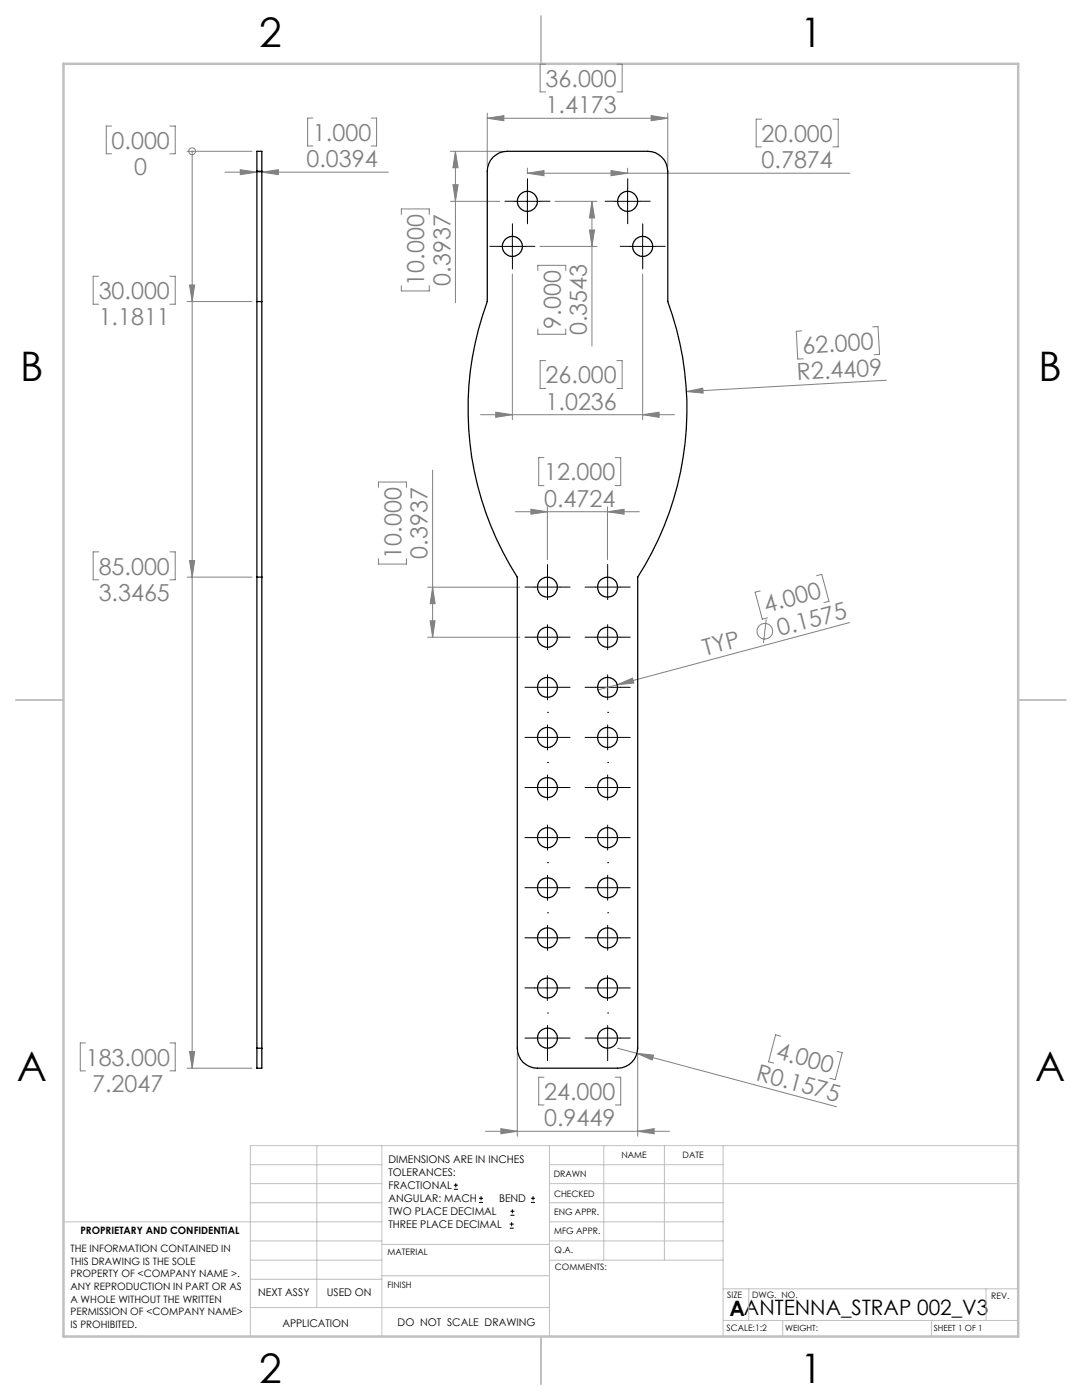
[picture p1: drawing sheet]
<svg xmlns="http://www.w3.org/2000/svg" width="216mm" height="279mm" viewBox="0 0 216 279" stroke-linecap="round" stroke-linejoin="round" font-family="sans-serif">
<g fill="none" stroke="#808080" stroke-width=".2">
<path d="M108.9 12.8h-1.1v5.5h1.1M123.1 12.8h1v5.5h-1M22.3 25.2h-1.1v5.5h1.1M33.9 25.2h1.1v5.5h-1.1M37.3 30.2h13M38.3 30.2h.1M38.3 30.2v183M44.9 34.4h32.6M47.9 33.9l3.4 .5-3.4 .5zM52.2 34.4l3.4-.5v1zM62.4 23.6h-1v5.5h1M74.1 23.6h1v5.5h-1"/>
<path d="M89.9 30.2h10.3M90.4 36.9h1l-.5 3.3zM90.9 30.2v30.2M90.9 30.2l.5 3.3h-1zM97.2 23.6l3.3-.5v1zM97.2 22.6v10.6M97.2 23.6h36M105.2 34.6l3.3-.6v1.1zM105.2 33.5v1.2M105.2 34.6h64.4M121.9 34l3.3 .6-3.3 .5zM125.2 33.5v1.2"/>
<path d="M129.9 23.1l3.3 .5-3.3 .5zM133.2 22.6v10.6M152 23.8h-1.1v5.5h1.1M166.2 23.8h1.1v5.5h-1.1M19.7 55.1h-1.1v5.6h1.1M33.9 55.1h1.1v5.6h-1.1M37.8 56.9h1l-.5 3.3zM80.1 42.8v-1.1h5.6v1.1M80.1 57v1.1h5.6v-1.1M89.9 40.2h9.8M102.2 54.7v29M107.3 54v-1h5.6v1"/>
<path d="M107.7 49.2h11.4M110.7 40.2h8.4M117.6 45.9h1l-.5 3.3zM118.1 40.2l.5 3.3h-1zM118.1 40.2v28.9M128.2 54.7v29M37.3 60.2h13M107.3 65.7v1h5.6v-1M108.9 72h-1.1v5.5h1.1M123.1 72h1v5.5h-1M137 78.1l3.2-.6 .1 1zM159.9 66l-1 .1 .3 5.5h1.1"/>
<path d="M174.1 65.2h1.1l.3 5.5-1.1 .1M176.9 75.9l-39.9 2.2M75.5 97.3v-1.1h5.6v1.1M86.3 93.8v33.4M95.9 82.8h38.7M98.9 82.3l3.3 .5-3.3 .5zM108.5 91.3h-1v5.6h1M122.8 91.3h1.1v5.6h-1.1M128.2 82.8l3.3-.5v1zM19.7 110.1h-1.1v5.6h1.1M33.9 110.1h1.1v5.6h-1.1M37.3 115.2h13"/>
<path d="M37.8 111.9h1l-.5 3.3zM75.5 111.5v1.1h5.6v-1.1M85.3 117.2h18.4M86.3 117.2l.5 3.3h-1zM102.9 102.1h24.7M105.9 101.6l3.3 .5-3.3 .5zM109.2 101.1v10.6M121.2 102.1l3.3-.5v1zM121.2 101.1v10.6M151.7 117.9l-1 .3 1.4 5.4 1-.3M162.9 114.9l1.1-.3 1.4 5.4-1 .3M85.3 127.2h18.4"/>
<path d="M85.8 123.9h1l-.5 3.3zM123.2 136.7l3-1.4 .3 1zM152.9 123.6l-.6 4.7M169.5 124.2l-50.2 13.5M17.1 208.1h-1.1v5.6h1.1M33.9 208.1h1.1v5.6h-1.1M37.3 213.2h13M37.8 209.9h1l-.5 3.3zM103.2 210.2v16.6M108.5 215h-1v5.5h1M122.8 215h1.1v5.5h-1.1M123.2 209.2l3.9 1"/>
<path d="M127.1 210.2l3.3 .4-.3 1zM127.1 210.2l39.8 10.7M127.2 210.2v16.6M155.8 206.8l-1-.3-1.4 5.4 1 .3M167 209.8l1.1 .3-1.4 5.4-1.1-.3M96.9 225.8h36.7M99.9 225.2l3.3 .6-3.3 .5zM127.2 225.8l3.3-.6v1.1z"/>
<circle cx="38.3" cy="30.2" r=".68"/>
<circle cx="152.6" cy="126" r="1.55"/>
</g>
<g fill="none" stroke="#000" stroke-width=".2">
<path d="M105.2 37.7v5M125.2 37.7v5M99.7 49.2h5M102.2 46.7v5M102.7 40.2h5M122.7 40.2h5M125.7 49.2h5M128.2 46.7v5M106.7 197.2h5M109.2 194.7v5M118.7 197.2h5M121.2 194.7v5"/>
<path d="M90.6 237.3h.8M90.6 236.5h.8M90.9 236.1v.9M95.6 240h.8M95.6 239.1h.8M96 238.7v.8M105.9 240h.9M105.9 239.1h.9M106.4 238.7v.8M101.7 245.1h.8M101.7 244.3h.8M101.8 242.5h.9"/>
<path d="M101.8 241.7h.9M102.1 243.9v.8M102.2 241.3v.8"/>
</g>
<g fill="none" stroke="#000" stroke-width=".2" stroke-dasharray="15.2 1.3 1.3 1.3">
<path d="M105.2 37.7v-2M125.2 37.7v-2M99.7 49.2h-2M102.2 46.7v-2M102.2 51.7v2M102.7 40.2h-2M104.7 49.2h2M105.2 42.7v2M107.7 40.2h2M122.7 40.2h-2M125.2 42.7v2M125.7 49.2h-2"/>
<path d="M127.7 40.2h2M128.2 46.7v-2M128.2 51.7v2M130.7 49.2h2M106.7 117.2h-2M109.2 117.2v-2.5M109.2 117.2h-2.5M109.2 117.2v2.5M109.2 117.2h2.5M109.2 114.7v-2M111.7 117.2h2M118.7 117.2h-2"/>
<path d="M121.2 117.2v-2.5M121.2 117.2h-2.5M121.2 117.2v2.5M121.2 117.2h2.5M121.2 114.7v-2M123.7 117.2h2M106.7 137.2h-2M106.7 127.2h-2M109.2 137.2v-2.5M109.2 137.2h-2.5M109.2 137.2v2.5M109.2 137.2h2.5"/>
<path d="M109.2 127.2v-2.5M109.2 127.2h-2.5M109.2 127.2v2.5M109.2 127.2h2.5M111.7 137.2h2M111.7 127.2h2M118.7 137.2h-2M118.7 127.2h-2M121.2 137.2v-2.5M121.2 137.2h-2.5M121.2 137.2v2.5M121.2 137.2h2.5"/>
<path d="M121.2 127.2v-2.5M121.2 127.2h-2.5M121.2 127.2v2.5M121.2 127.2h2.5M123.7 137.2h2M123.7 127.2h2M106.7 157.2h-2M106.7 147.2h-2M109.2 157.2v-2.5M109.2 157.2h-2.5M109.2 157.2v2.5M109.2 157.2h2.5"/>
<path d="M109.2 147.2v-2.5M109.2 147.2h-2.5M109.2 147.2v2.5M109.2 147.2h2.5M109.2 152.2h.1M109.2 142.2h.1M111.7 157.2h2M111.7 147.2h2M118.7 157.2h-2M118.7 147.2h-2M121.2 157.2v-2.5M121.2 157.2h-2.5"/>
<path d="M121.2 157.2v2.5M121.2 157.2h2.5M121.2 147.2v-2.5M121.2 147.2h-2.5M121.2 147.2v2.5M121.2 147.2h2.5M121.2 152.2h.1M121.2 142.2h.1M123.7 157.2h2M123.7 147.2h2M106.7 177.2h-2M106.7 167.2h-2"/>
<path d="M109.2 177.2v-2.5M109.2 177.2h-2.5M109.2 177.2v2.5M109.2 177.2h2.5M109.2 167.2v-2.5M109.2 167.2h-2.5M109.2 167.2v2.5M109.2 167.2h2.5M109.2 172.2h.1M111.7 177.2h2M111.7 167.2h2M118.7 177.2h-2"/>
<path d="M118.7 167.2h-2M121.2 177.2v-2.5M121.2 177.2h-2.5M121.2 177.2v2.5M121.2 177.2h2.5M121.2 167.2v-2.5M121.2 167.2h-2.5M121.2 167.2v2.5M121.2 167.2h2.5M121.2 172.2h.1M123.7 177.2h2M123.7 167.2h2"/>
<path d="M106.7 197.2h-2M106.7 187.2h-2M109.2 187.2v-2.5M109.2 187.2h-2.5M109.2 187.2v2.5M109.2 187.2h2.5M109.2 182.2h.1M111.7 197.2h2M111.7 187.2h2M118.7 197.2h-2M118.7 187.2h-2M121.2 187.2v-2.5"/>
<path d="M121.2 187.2h-2.5M121.2 187.2v2.5M121.2 187.2h2.5M121.2 182.2h.1M123.7 197.2h2M123.7 187.2h2M106.7 207.2h-2M109.2 207.2v-2.5M109.2 207.2h-2.5M109.2 207.2v2.5M109.2 207.2h2.5M109.2 209.7v2"/>
<path d="M109.2 202.2h.1M111.7 207.2h2M118.7 207.2h-2M121.2 207.2v-2.5M121.2 207.2h-2.5M121.2 207.2v2.5M121.2 207.2h2.5M121.2 209.7v2M121.2 202.2h.1M123.7 207.2h2"/>
</g>
<g fill="none" stroke="#c0c0c0" stroke-width=".2">
<path d="M50 232.4h26.2M50 236.2h26.2M63.2 228.6v32.3M76.2 228.6v38.1M109.6 228.6v38.1M109.6 232.4h34.7M109.6 236.2h93.6M120.5 228.6v22.9M132.6 228.6v22.9M144.3 228.6v38.1M203.2 228.6h-153.2v38.1M12.7 243.8h63.5"/>
<path d="M50 251.5h26.2M50 240h26.2M50 247.7h26.2M50 255.3h26.2M76.2 254.6h33.4M76.2 248.4h33.4M109.6 251.5h34.7M109.6 243.8h34.7M109.6 240h34.7M109.6 247.7h34.7M144.3 257.2h58.9M149.4 257.2v6.3"/>
<path d="M196.7 257.2v6.3M50 260.9h59.6M144.3 263.5h58.9M156.2 263.5v3.2M185.9 263.5v3.2"/>
</g>
<path d="M108 3.2v9.5M3.1 139.7h9.6M203.2 139.7h9.5M108 266.7v9.6" fill="none" stroke="#c0c0c0" stroke-width=".25"/>
<path d="M12.7 12.7h190.5v254h-190.5z" fill="none" stroke="#c0c0c0" stroke-width=".5"/>
<g fill="#808080">
<path d="M137 78.1l3.2-.6 .1 1z"/>
<path d="M123.2 136.7l3-1.4 .3 1z"/>
<path d="M127.1 210.2l3.3 .4-.3 1z"/>
<path d="M37.8 56.9h1l-.5 3.3zM37.8 111.9h1l-.5 3.3zM37.8 209.9h1l-.5 3.3z"/>
<path d="M52.2 34.4l3.4-.5v1zM47.9 33.9l3.4 .5-3.4 .5z"/>
<path d="M98.9 82.3l3.3 .5-3.3 .5zM128.2 82.8l3.3-.5v1zM105.2 34.6l3.3-.6v1.1zM121.9 34l3.3 .6-3.3 .5zM105.9 101.6l3.3 .5-3.3 .5zM121.2 102.1l3.3-.5v1z"/>
<path d="M90.4 36.9h1l-.5 3.3zM90.9 30.2l.5 3.3h-1z"/>
<path d="M118.1 40.2l.5 3.3h-1zM117.6 45.9h1l-.5 3.3zM86.3 117.2l.5 3.3h-1zM85.8 123.9h1l-.5 3.3z"/>
<path d="M97.2 23.6l3.3-.5v1zM129.9 23.1l3.3 .5-3.3 .5zM99.9 225.2l3.3 .6-3.3 .5zM127.2 225.8l3.3-.6v1.1z"/>
</g>
<g fill="none" stroke="#000" stroke-width=".25">
<path d="M51.3 34.2v-4h.9v4M51.3 34.2h.9M51.3 34.2v26M52.2 34.2v26M98.4 31.4a3.8 3.8 0 0 1 2.8-1.2h28a4 4 0 0 1 4 4v26a62.1 62.1 0 0 1-6 55v94a4 4 0 0 1-4 4h-16a4 4 0 0 1-4-4v-94a62.1 62.1 0 0 1-6-55v-26a4.2 4.2 0 0 1 1.2-2.8zM51.3 60.2v55M51.3 60.2h.9M52.2 60.2v55M51.3 115.2h.9M51.3 115.2v94M52.2 115.2v94M51.3 209.2v4h.9v-4"/>
<path d="M51.3 209.2h.9"/>
<circle cx="102.2" cy="49.2" r="2"/>
<circle cx="105.2" cy="40.2" r="2"/>
<circle cx="125.2" cy="40.2" r="2"/>
<circle cx="128.2" cy="49.2" r="2"/>
<circle cx="109.2" cy="117.2" r="2"/>
<circle cx="121.2" cy="117.2" r="2"/>
<circle cx="109.2" cy="127.2" r="2"/>
<circle cx="109.2" cy="137.2" r="2"/>
<circle cx="121.2" cy="127.2" r="2"/>
<circle cx="121.2" cy="137.2" r="2"/>
<circle cx="109.2" cy="157.2" r="2.01"/>
<circle cx="109.2" cy="147.2" r="2"/>
<circle cx="121.2" cy="157.2" r="2.01"/>
<circle cx="121.2" cy="147.2" r="2"/>
<circle cx="109.2" cy="177.2" r="2.01"/>
<circle cx="109.2" cy="167.2" r="2"/>
<circle cx="121.2" cy="177.2" r="2.01"/>
<circle cx="121.2" cy="167.2" r="2"/>
<circle cx="109.2" cy="197.2" r="2.01"/>
<circle cx="109.2" cy="187.2" r="2"/>
<circle cx="121.2" cy="197.2" r="2.01"/>
<circle cx="121.2" cy="187.2" r="2"/>
<circle cx="109.2" cy="207.2" r="2"/>
<circle cx="121.2" cy="207.2" r="2"/>
</g>
<g font-size="8.1">
<text x="51.7" y="9.3">2</text>
<text x="159.7" y="9.3">1</text>
<text x="4" y="76">B</text>
<text x="207.2" y="76">B</text>
<text x="3.3" y="215.7">A</text>
<text x="206.5" y="215.7">A</text>
<text x="51.7" y="276">2</text>
<text x="159.7" y="276">1</text>
</g>
<g font-size="4.7" fill="#808080">
<text x="108.9" y="17.3">36.000</text>
<text x="108.9" y="22.6">1.4173</text>
<text x="22.3" y="29.7">0.000</text>
<text x="62.5" y="28.1">1.000</text>
<text x="152" y="28.3">20.000</text>
<text x="26.8" y="34.9">0</text>
<text x="61.2" y="33.3">0.0394</text>
<text x="152" y="33.5">0.7874</text>
<text x="19.7" y="59.7">30.000</text>
<text x="84.7" y="57" transform="rotate(-90 84.7 57)">10.000</text>
<text x="89.9" y="57" transform="rotate(-90 89.9 57)">0.3937</text>
<text x="19.7" y="64.9">1.1811</text>
<text x="111.9" y="65.6" transform="rotate(-90 111.9 65.6)">9.000</text>
<text x="117.1" y="66.9" transform="rotate(-90 117.1 66.9)">0.3543</text>
<text x="160.2" y="70.6" transform="rotate(-3 160.2 70.6)">62.000</text>
<text x="108.9" y="76.5">26.000</text>
<text x="159.1" y="75.9" transform="rotate(-3 159.1 75.9)">R2.4409</text>
<text x="108.9" y="81.7">1.0236</text>
<text x="108.6" y="95.9">12.000</text>
<text x="108.6" y="101.1">0.4724</text>
<text x="80.1" y="111.5" transform="rotate(-90 80.1 111.5)">10.000</text>
<text x="85.3" y="111.5" transform="rotate(-90 85.3 111.5)">0.3937</text>
<text x="19.7" y="114.7">85.000</text>
<text x="19.7" y="119.9">3.3465</text>
<text x="152.9" y="122.3" transform="rotate(-15 152.9 122.3)">4.000</text>
<text x="140.7" y="130.9" transform="rotate(-15 140.7 130.9)">TYP</text>
<text x="155.6" y="127" transform="rotate(-15 155.6 127)">0.1575</text>
<text x="17.1" y="212.7">183.000</text>
<text x="150.7" y="215.5" transform="rotate(15 150.7 215.5)">R0.1575</text>
<text x="154.6" y="211.2" transform="rotate(15 154.6 211.2)">4.000</text>
<text x="18.4" y="217.9">7.2047</text>
<text x="108.6" y="219.5">24.000</text>
<text x="108.6" y="224.7">0.9449</text>
</g>
<text font-size="4.2" x="145.6" y="262.7">AANTENNA_STRAP 002_V3</text>
<g font-size="2.1">
<text x="77.5" y="232.2">DIMENSIONS ARE IN INCHES</text>
<text x="77.5" y="234.7">TOLERANCES:</text>
<text x="77.5" y="237.3">FRACTIONAL</text>
<text x="77.5" y="239.9">ANGULAR: MACH</text>
<text x="99.6" y="239.9">BEND</text>
<text x="77.5" y="242.5">TWO PLACE DECIMAL</text>
<text x="77.5" y="245.1">THREE PLACE DECIMAL</text>
<text x="51.5" y="258.7">NEXT ASSY</text>
<text x="65.2" y="258.6">USED ON</text>
<text x="56.3" y="264.8">APPLICATION</text>
<text x="79.3" y="264.6">DO NOT SCALE DRAWING</text>
</g>
<g font-size="2">
<text x="14.1" y="249.9">THE INFORMATION CONTAINED IN</text>
<text x="16" y="246.3">PROPRIETARY AND CONFIDENTIAL</text>
<text x="14.1" y="252.4">THIS DRAWING IS THE SOLE</text>
<text x="14.1" y="254.9">PROPERTY OF &lt;COMPANY NAME &gt;.</text>
<text x="14.1" y="257.4">ANY REPRODUCTION IN PART OR AS</text>
<text x="14.1" y="260">A WHOLE WITHOUT THE WRITTEN</text>
<text x="14.1" y="262.5">PERMISSION OF &lt;COMPANY NAME&gt;</text>
<text x="14.1" y="265">IS PROHIBITED.</text>
</g>
<g font-size="1.8">
<text x="124" y="231.1">NAME</text>
<text x="136.2" y="231.1">DATE</text>
<text x="110.5" y="234.8">DRAWN</text>
<text x="110.5" y="238.9">CHECKED</text>
<text x="110.6" y="242.5">ENG APPR.</text>
<text x="77.3" y="250.5">MATERIAL</text>
<text x="110.6" y="246.3">MFG APPR.</text>
<text x="110.7" y="250">Q.A.</text>
<text x="77.3" y="257">FINISH</text>
<text x="110.7" y="253.5">COMMENTS:</text>
<text x="145.1" y="259">SIZE</text>
<text x="150.1" y="259.1">DWG. NO.</text>
<text x="197.8" y="259.2">REV.</text>
<text x="145" y="265.7">SCALE:1:2</text>
</g>
<g font-size="1.7">
<text x="156.7" y="265.7">WEIGHT:</text>
<text x="186.3" y="265.7">SHEET 1 OF 1</text>
</g>
</svg>
